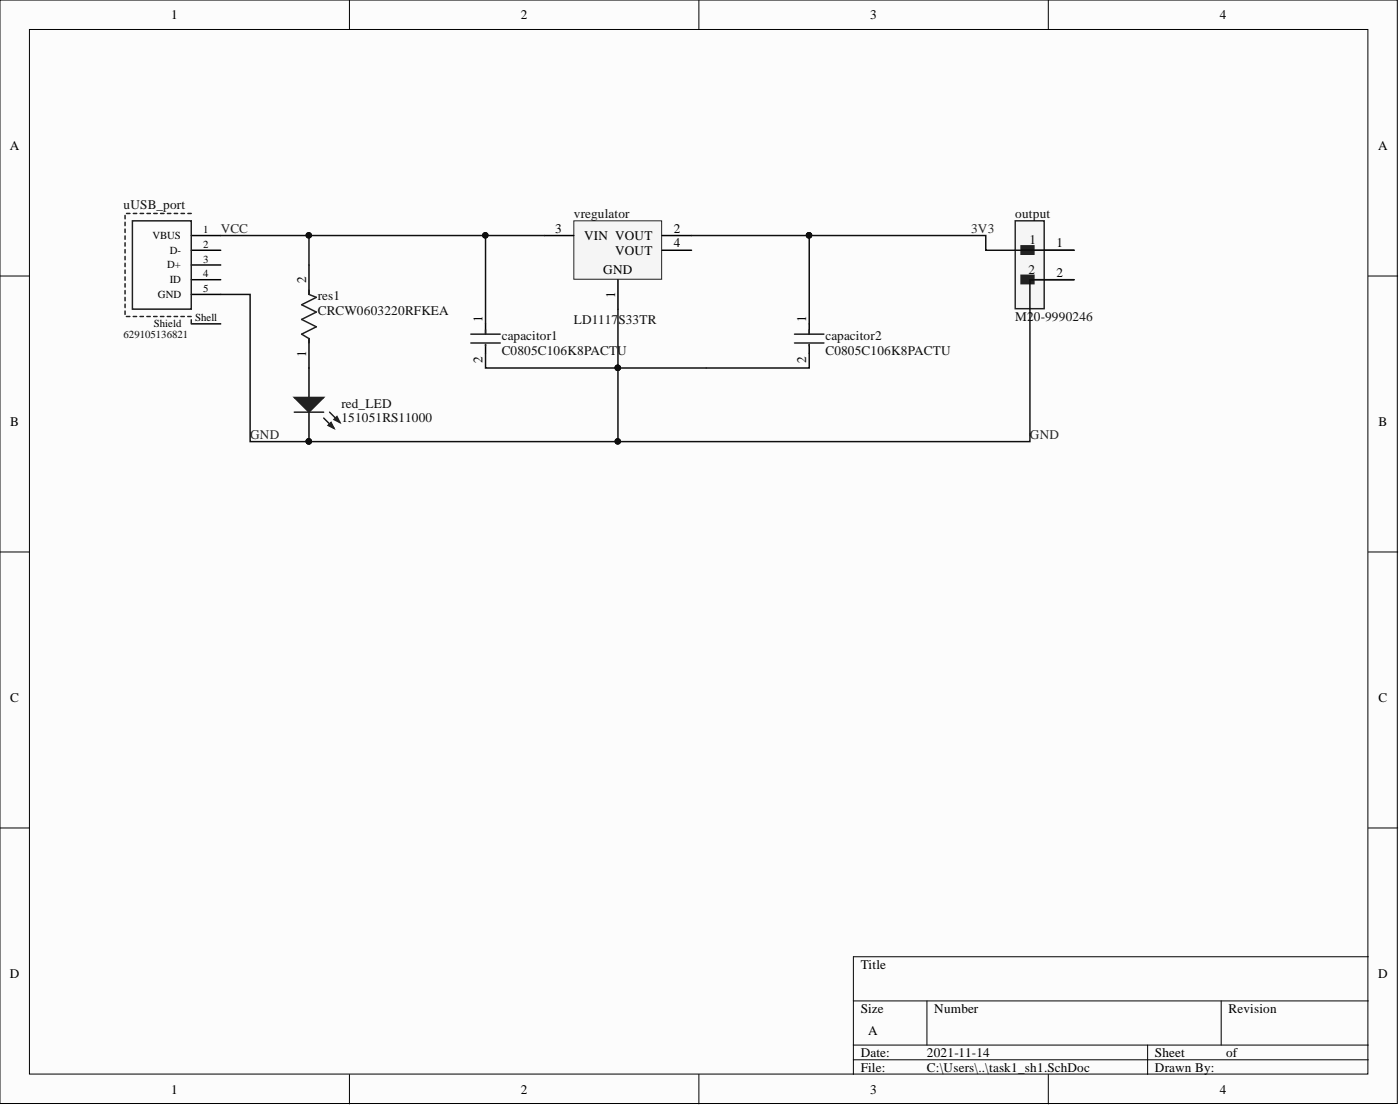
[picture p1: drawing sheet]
<svg xmlns="http://www.w3.org/2000/svg" width="241mm" height="190mm" viewBox="0 0 241 190" stroke-linecap="round" stroke-linejoin="round" font-family="sans-serif">
<g fill="#fcfcfc" stroke="#000" stroke-width=".17">
<path d="M0 0h240.8v190.1h-240.8z"/>
<path d="M5.1 5.1h230.7v179.9h-230.7z"/>
</g>
<g fill="none" stroke="#000" stroke-width=".17">
<path d="M60.2 0v5.1M120.5 0v5.1M180.7 0v5.1M0 47.5h5.1M235.8 47.5h5.1M0 95.1h5.1M235.8 95.1h5.1M0 142.6h5.1M235.8 142.6h5.1M147.1 172.4h88.7M159.8 172.4v7.6M210.5 172.4v7.6"/>
<path d="M235.8 164.8h-88.7v20.3M60.2 185.1v5M120.5 185.1v5M147.1 180h88.7M147.1 182.5h88.7M180.7 185.1v5M197.8 180v5.1"/>
</g>
<path d="M53.3 63.4v5.1M53.3 71v5.1" fill="none" stroke="#000" stroke-width=".25"/>
<circle cx="53.2" cy="76" r=".47" fill="#0e0e0e" stroke="#0e0e0e" stroke-width=".17"/>
<path d="M50.7 68.5h5.1l-2.5 2.5z" fill="#1c1c1c"/>
<path d="M50.7 68.5h5.1l-2.5 2.5zM55.8 72l1.8 1.8" fill="none" stroke="#1c1c1c" stroke-width=".25"/>
<path d="M56.6 73.3l.5-.5 .5 1z" fill="#1c1c1c"/>
<path d="M50.7 71h5.1M56.6 73.3l.5-.5 .5 1zM56.8 71l1.8 1.8" fill="none" stroke="#1c1c1c" stroke-width=".25"/>
<path d="M57.6 72.3l.5-.5 .5 1z" fill="#1c1c1c"/>
<path d="M53.3 50v.7l1.2 .5-2.5 1.3 2.5 1.3-2.5 1.2 2.5 1.3-2.5 1.3 1.3 .7v.8M81.1 57.6h5.1M81.1 59.1h5.1M83.7 56.8v.8M83.7 59.3v.3M136.9 57.6h5.1M136.9 59.1h5.1M139.5 56.8v.8M139.5 59.3v.3M57.6 72.3l.5-.5 .5 1z" fill="none" stroke="#1c1c1c" stroke-width=".25"/>
<circle cx="53.2" cy="76" r=".47" fill="#0e0e0e" stroke="#0e0e0e" stroke-width=".17"/>
<path d="M53.3 45.6v5.1M53.3 58.3v5.1M83.7 55.8v1.8M83.7 59.3v1.6M139.5 55.8v1.8M139.5 59.3v1.6" fill="none" stroke="#000" stroke-width=".25"/>
<path d="M175 38h5v15.2h-5z" fill="#f5f5f5" stroke="#262626" stroke-width=".25"/>
<g fill="#1c1c1c" stroke="#1c1c1c" stroke-width=".25">
<path d="M176 42.3h2.2v1.5h-2.2z"/>
<path d="M176 47.4h2.2v1.5h-2.2z"/>
</g>
<path d="M22.8 38h10.2v15.2h-10.2zM178.3 43.1h1.8M178.3 48.2h1.8" fill="none" stroke="#1c1c1c" stroke-width=".25"/>
<path d="M33 43.1h5M33 48.2h5M33 40.6h5M33 45.6h5M33 50.7h5M33 55.8h5M180.1 43.1h5M180.1 48.2h5" fill="none" stroke="#000" stroke-width=".25"/>
<path d="M33 36.8h-11.4v17.7h11.4v1.3" fill="none" stroke="#1c1c1c" stroke-width=".25" stroke-dasharray=".6 .6"/>
<path d="M98.9 38h15.1v10.1h-15.1z" fill="#f5f5f5" stroke="#262626" stroke-width=".17"/>
<path d="M93.8 40.6h5.1M106.5 48.2v5M114.1 40.6h5.1M114.1 43.1h5.1" fill="none" stroke="#000" stroke-width=".25"/>
<path d="M38 40.6h45.7v15.2M53.3 40.6v5M83.7 40.6h10.1M106.5 53.2v10.2h33v-2.5M119.2 40.6h20.3M139.5 40.6h30.4v2.5h15.2M139.5 40.6v15.2M185.1 48.2h-7.6v27.9h-134.4v-25.4h-5.1M83.7 60.9v2.5h22.8v12.7" fill="none" stroke="#0e0e0e" stroke-width=".25"/>
<g fill="#0e0e0e" stroke="#0e0e0e" stroke-width=".17">
<circle cx="139.4" cy="40.5" r=".47"/>
<circle cx="53.2" cy="40.5" r=".47"/>
<circle cx="53.2" cy="76" r=".47"/>
<circle cx="106.5" cy="76" r=".47"/>
<circle cx="83.6" cy="40.5" r=".47"/>
<circle cx="106.5" cy="63.3" r=".47"/>
</g>
<g font-size="2.3">
<text x="29.5" y="3.3">1</text>
<text x="89.8" y="3.3">2</text>
<text x="150" y="3.3">3</text>
<text x="210.2" y="3.3">4</text>
<text x="1.7" y="25.8">A</text>
<text x="237.5" y="25.8">A</text>
<text x="95.7" y="40.1">3</text>
<text x="100.7" y="41.3">VIN VOUT</text>
<text x="116.1" y="40.1">2</text>
<text x="104" y="47.2">GND</text>
<text x="106" y="43.9">VOUT</text>
<text x="116.1" y="42.6">4</text>
<text x="182.1" y="42.6">1</text>
<text x="182.1" y="47.7">2</text>
<text x="52.7" y="48.7" transform="rotate(-90 52.7 48.7)">2</text>
<text x="106" y="51.4" transform="rotate(-90 106 51.4)">1</text>
<text x="83.2" y="55.5" transform="rotate(-90 83.2 55.5)">1</text>
<text x="139" y="55.5" transform="rotate(-90 139 55.5)">1</text>
<text x="52.7" y="61.5" transform="rotate(-90 52.7 61.5)">1</text>
<text x="83.2" y="62.5" transform="rotate(-90 83.2 62.5)">2</text>
<text x="139" y="62.5" transform="rotate(-90 139 62.5)">2</text>
<text x="1.8" y="73.4">B</text>
<text x="237.6" y="73.4">B</text>
<text x="1.8" y="120.9">C</text>
<text x="237.6" y="120.9">C</text>
<text x="148.4" y="166.8">Title</text>
<text x="1.7" y="168.4">D</text>
<text x="237.5" y="168.4">D</text>
<text x="148.4" y="174.4">Size</text>
<text x="149.6" y="178.2">A</text>
<text x="161" y="174.4">Number</text>
<text x="211.7" y="174.4">Revision</text>
<text x="148.4" y="182">Date:</text>
<text x="148.4" y="184.6">File:</text>
<text x="159.8" y="182">2021-11-14</text>
<text x="159.8" y="184.6">C:\Users\..\task1_sh1.SchDoc</text>
<text x="199.1" y="182">Sheet</text>
<text x="199.1" y="184.6">Drawn By:</text>
<text x="211.3" y="182">of</text>
<text x="29.5" y="188.4">1</text>
<text x="89.8" y="188.4">2</text>
<text x="150" y="188.4">3</text>
<text x="210.2" y="188.4">4</text>
</g>
<g font-size="2.3" fill="#0e0e0e">
<text x="21.3" y="36">uUSB_port</text>
<text x="98.9" y="37.5">vregulator</text>
<text x="175" y="37.5">output</text>
<text x="177.3" y="47.2">2</text>
<text x="177.4" y="42.1">1</text>
<text x="54.8" y="51.7">res1</text>
<text x="54.8" y="54.3">CRCW0603220RFKEA</text>
<text x="86.5" y="58.6">capacitor1</text>
<text x="98.9" y="55.8">LD1117</text>
<text x="106.6" y="55.8">S33TR</text>
<text x="142.3" y="58.6">capacitor2</text>
<text x="175" y="55.3">M2</text>
<text x="178.2" y="55.3">0-9990246</text>
<text x="86.5" y="61.1">C0805C106K8PACTU</text>
<text x="142.3" y="61.1">C0805C106K8PACTU</text>
<text x="58.8" y="70.2">red_LED</text>
<text x="58.8" y="72.8">151051RS11000</text>
</g>
<g font-size="2.3" fill="#262626">
<text x="38" y="40.1">VCC</text>
<text x="167.4" y="40.1">3V3</text>
<text x="43.1" y="75.6">GND</text>
<text x="177.5" y="75.6">GND</text>
</g>
<g font-size="1.9">
<text x="26.3" y="41.2">VBUS</text>
<text x="35" y="40.1">1</text>
<text x="28.8" y="46.2">D+</text>
<text x="29.2" y="43.7">D-</text>
<text x="35" y="42.7">2</text>
<text x="35" y="45.2">3</text>
<text x="35" y="47.8">4</text>
<text x="27.2" y="51.3">GND</text>
<text x="29.2" y="48.8">ID</text>
<text x="35" y="50.3">5</text>
<text x="26.5" y="56.4">Shield</text>
<text x="33.6" y="55.4">Shell</text>
</g>
<text font-size="1.9" fill="#0e0e0e" x="21.3" y="58.1">629105136821</text>
</svg>
